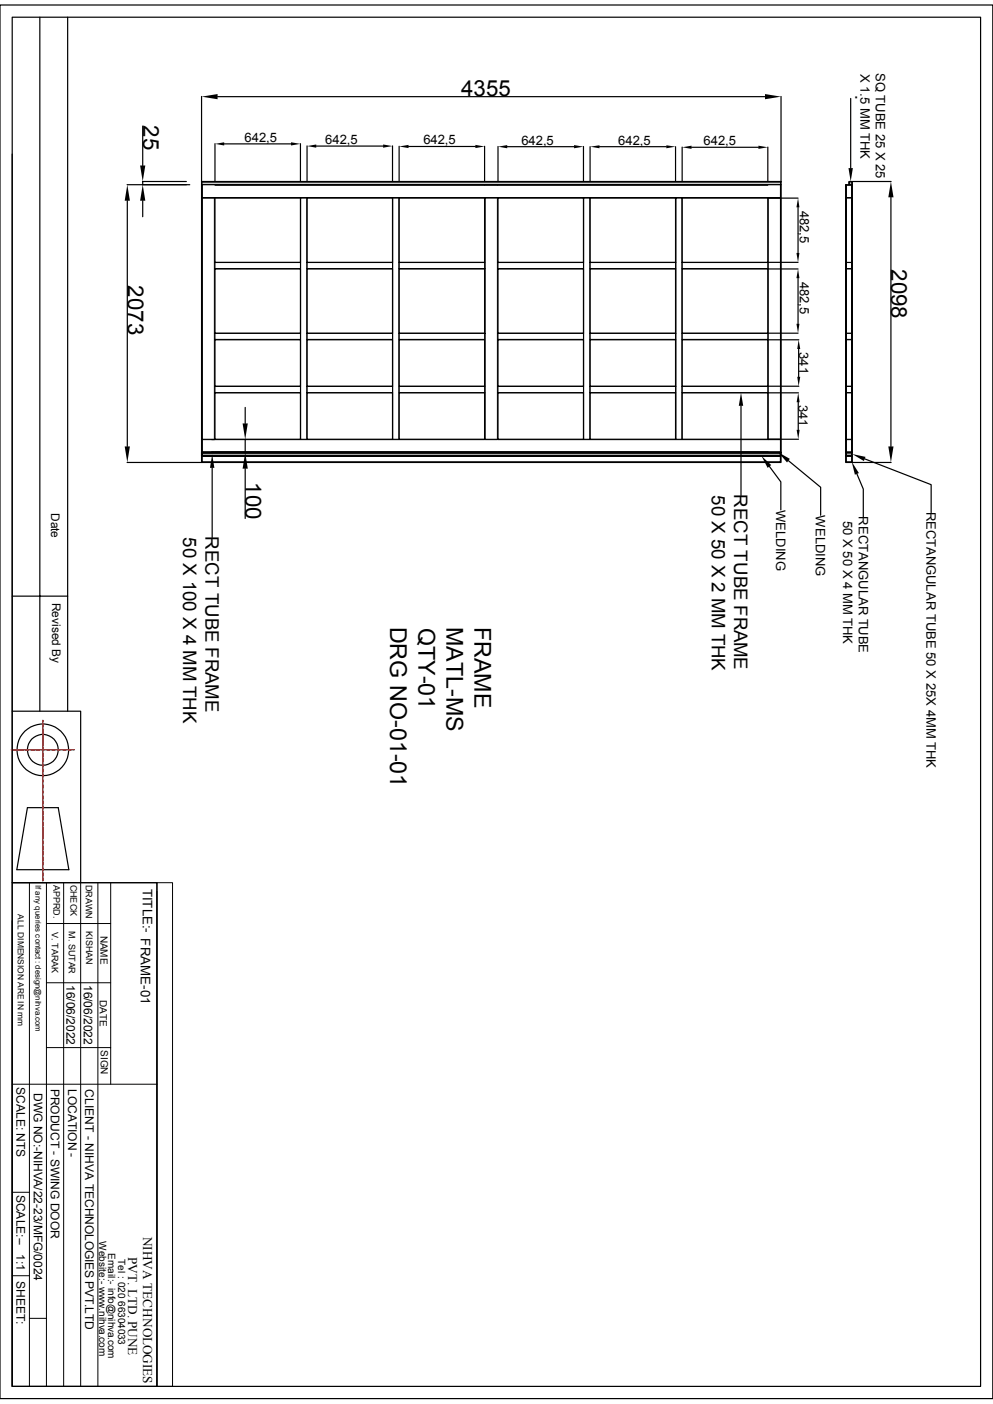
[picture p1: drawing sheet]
<svg xmlns="http://www.w3.org/2000/svg" width="210mm" height="297mm" viewBox="0 0 210 297" stroke-linecap="round" stroke-linejoin="round" font-family="sans-serif">
<g fill="none" stroke="#000" stroke-width=".25">
<path d="M0 1.1h210v294.8h-210zM2.6 3.6h204.8v289.7h-204.8zM8.4 3.6v146.9M14.3 3.6v146.9M2.6 32.6v117.9h14.5v36.2M26.9 39.1h13.2M30.1 38.4h9.3M30.2 26.7v8.3M30.2 38.4v.7M42.6 38.5h122.6v.6M42.6 38.4l122.6 .1M42.6 20.4v18.7"/>
<path d="M42.7 39.1h122.4v56.5h-122.4zM42.7 39.1l-.1 56.6M45.5 30.4v8M46 20.4h115.8M47.4 30.4h14.2M63.5 30.4v8M64.9 30.9v7.5M66.9 30.9h14.1M83 30.9v7.5M84.4 30.9v7.5M86.4 31h14.1M102.5 30.9v7.5"/>
<path d="M105.3 31v7.4M107.3 31h14.1M123.4 31v7.4M124.8 31v7.4M126.8 31h14.1M142.9 31v7.4M144.3 31.1v7.3M146.3 31.2h14.1M162.4 31.1v7.2M165.1 39.1l.1 56.6M165.2 20.4v18M178.9 39.1v56.5"/>
<path d="M179.6 38.4h.6v.6M179.6 38.4l-.1 .7h-.6M179.9 20.8v14.8M180.2 38.4l-.6 .1v.5h.6v56.7h-1.3v-56.6M180.3 38.4h8.2M180.3 38.5v57.1M26.9 42.5v51.9M30.2 42.5v3.3M42.8 41.9h20.7v13.6h-18v-13.6M45.5 56.9h18v13.6h-18zM64.9 41.9h18.1v13.6h-18.1zM64.9 56.9h18.1v13.6h-18.1z"/>
<path d="M84.4 41.9h18.1v13.6h-18.1zM84.4 56.9h18.1v13.6h-18.1zM105.3 41.9h18.1v13.6h-18.1zM105.3 56.9h18.1v13.6h-18.1zM124.8 41.9h18.1v13.6h-18.1zM124.8 56.9h18.1v13.6h-18.1zM144.3 56.9h18.1v13.6h-18.1zM162.4 56.9h6.4M162.4 55.5h6.4M165.1 41.9h-20.8v13.6h18.1v-13.6h6.4M168.8 43.9v9.6M168.8 58.8v9.7"/>
<path d="M188.4 41.7v52.7M45.5 71.9h18v9.8h-18zM64.9 71.9h18.1v9.8h-18.1zM84.4 71.9h18.1v9.8h-18.1zM105.3 71.9h18.1v9.8h-18.1zM124.8 71.9h18.1v9.8h-18.1zM144.3 71.9h18.1v9.8h-18.1zM162.4 70.5h6.4M162.4 71.9h6.6M168.9 73.8v5.9M26.9 97.8h15.7M42.6 95.7h122.6v2.1h-122.6z"/>
<path d="M42.6 96.4h122.6v-.7h-122.6v.7h122.5M42.7 95.6l-.1 .1h122.6M42.8 95.8h122.3v.5h-122.3zM44.9 99v14.7M45.5 83.1h18v9.8h-18zM51.8 93h.2M51.8 95.8h.2M51.9 86.2v3.4M51.9 93v2.8M51.9 99.1v10.6M64.9 83.1h18.1v9.8h-18.1zM84.4 83.1h18.1v9.8h-18.1z"/>
<path d="M105.3 83.1h18.1v9.8h-18.1zM124.8 83.1h18.1v9.8h-18.1zM156.7 85.9v18.9M162.4 92.9v-9.8h-18.1v9.8h24.6M162.4 81.7h6.6M162.4 83.1h6.5M162.7 98.7l2.4 3.2v6M165.1 96.3v-.5h-122.3v1.9h122.3v-1.2h-122.5M165.1 95.6l.1 .1M166.8 97.5l6.8 5.6v5.9M168.8 85.1v5.8M178.9 95.7h1.4v.7h-1.4z"/>
<path d="M178.9 96.4h1.4v1.4h-1.4zM178.9 95.6v.1M179 95.8h1.1v.5h-1.1zM179 96.5h1.1v1.2h-1.1zM180.2 95.6v.1M180.3 97.8h8.2M182.9 97.1l14 5.4v6M181.2 100.2l1.4 3.3v5.9M2.6 126.1h11.7M2.6 150.5v36.2M5.8 170.9h6.5l2.3 13.1h-11zM2.6 186.7h30.6v106.6h-30.6z"/>
<path d="M2.6 194.8v98.5"/>
<circle cx="9.1" cy="158.6" r="5.5"/>
<circle cx="9.1" cy="158.6" r="3.3"/>
</g>
<g fill="none" stroke="#000" stroke-width=".21">
<path d="M42.6 38.4l.1 57.2h122.4l.1-57.2M42.6 39h122.6M42.6 38.5h122.6M42.8 39.1v56.6M45.5 39.2h57M102.6 39.2h2.6M105.3 39.2h57.1M165.1 39.1v56.6M178.9 39.1v56.6M179 39.2h1.1M179 39.1v56.6M179.5 39.1h.6v56.6"/>
<path d="M180.2 38.4v.1M180.2 39v56.7M42.7 41.8h59.8M45.3 41.8v30M45.5 55.5h18v1.3h-18zM63.6 56.9v14.9M64.9 56.8v-14.9h-1.3v14.9M64.9 56.9v14.9M64.9 55.5h18.1v1.3h-18.1zM83.1 56.9v14.9M84.4 56.9v14.9M84.4 55.5h18.1v1.3h-18.1v-14.9h-1.3v14.9"/>
<path d="M102.6 41.8h2.6M102.6 56.9v14.9M105.2 56.8v-14.9h-2.6v14.9M105.2 56.9v14.9M105.3 55.5h18.1v1.3h-18.1zM105.3 41.8h59.8M123.4 56.9v14.9M124.8 56.8v-14.9h-1.4v14.9M124.8 56.9v14.9M124.8 55.5h18.1v1.3h-18.1zM143 56.8v-14.9h1.2v14.9M143 56.9v14.9"/>
<path d="M144.2 56.9v14.9M144.3 55.5h18.1v1.3h-18.1zM162.5 41.8v15M162.5 56.9v36.1M178.9 55.5h1.4M178.9 41.9h1.4M178.9 56.9h1.4M178.9 56.8h1.3M179 41.8h1.1M45.3 71.9v21M45.5 70.5h18v1.3h-18zM63.6 71.9v11.2"/>
<path d="M64.9 71.9v21h-1.3v-9.8M64.9 70.5h18.1v1.3h-18.1zM83.1 71.9v11.2M84.4 71.9v21h-1.3v-9.8M84.4 70.5h18.1v1.3h-18.1zM102.6 71.9v11.2M105.2 71.9v21h-2.6v-9.8M105.3 70.5h18.1v1.3h-18.1zM123.4 71.9v21h1.4v-21M124.8 70.5h18.1v1.3h-18.1zM143 71.9v11.2M144.2 71.9v21h-1.2v-9.8"/>
<path d="M144.3 70.5h18.1v1.3h-18.1zM178.9 71.9h1.4M178.9 70.5h1.4M178.9 70.5h1.3v1.3h-1.3zM42.7 93h59.8M42.8 92.9h2.7M45.3 95.6h-.6v.1M45.5 81.7h18v1.4h-18zM45.5 95.6h57M64.9 81.7h18.1v1.4h-18.1zM84.4 81.7h18.1v1.4h-18.1zM102.6 93h2.6"/>
<path d="M102.6 95.6h2.6M105.3 81.7h18.1v1.4h-18.1zM105.3 93h59.8M105.3 95.6h57.1M124.8 81.7h18.1v1.4h-18.1zM144.3 81.7h18.1v1.4h-18.1zM162.5 95.6v.1M178.9 81.7h1.4M178.9 83.1h1.4M178.9 92.9h1.4M178.9 83.1h1.3M178.9 81.7h1.3"/>
<path d="M179 93h1.1M179 95.6h1.1M2.6 186.7h30.6M6.2 186.7v106.6M9.8 195.4h13.6M9.8 186.7v106.6M13.5 186.7v106.6M17.1 186.7v106.6M20.7 186.7v106.6M23.4 186.7v42.7M33.2 186.7h3.3v106.6h-3.3zM33.2 188.6v104.7"/>
<path d="M9.8 207.9h13.6M2.6 229.4h30.6M9.8 221.6h13.6M2.6 252.2h3.6M2.6 269.9h3.6M6.2 278.9h3.6"/>
</g>
<g fill="#000">
<path d="M42.6 20.4l3.4-.5v1.1zM161.8 19.9l3.4 .5-3.4 .6zM29.6 35h1.1l-.5 3.4zM45.5 30.4l1.9-.3v.7zM61.6 30.1l1.9 .3-1.9 .4zM64.9 30.9l2-.3v.6zM81 30.6l2 .3-2 .3zM84.4 31l2-.4v.7zM100.5 30.6l2 .4-2 .3zM105.3 31l2-.3v.7zM121.4 30.7l2 .3-2 .4zM124.8 31l2-.3v.7z"/>
<path d="M140.9 30.7l2 .3-2 .4zM144.3 31.2l2-.4v.7zM160.4 30.8l2 .4-2 .3zM179.5 35.6h.9l-.5 2.8zM26.9 39.1l.6 3.4h-1.1zM30.2 39.1l.5 3.4h-1.1zM168.8 56.9l.3 1.9h-.7zM168.8 41.9l.3 2h-.7zM168.4 53.5h.7l-.3 2zM188.4 38.4l.6 3.3h-1.1zM168.4 68.5h.7l-.3 2zM168.9 71.9l.3 1.9h-.6z"/>
<path d="M168.6 79.7h.6l-.3 2zM26.4 94.4h1.1l-.6 3.4zM44.9 96.1l.4 2.9h-.9zM51.3 89.6h1.1l-.5 3.4zM51.9 95.8l.5 3.3h-1.1zM156.7 83.1l.5 2.8h-.9zM161 96.4l2.1 2-.8 .6zM164.6 95.7l2.4 1.4-.5 .7zM168.8 83.1l.3 2h-.6zM168.5 90.9h.6l-.3 2zM180.3 96.1l2.7 .5-.3 .9zM187.9 94.4h1.1l-.6 3.4z"/>
<path d="M180.1 97.7l1.6 2.4-.9 .3z"/>
</g>
<g fill="none" stroke="#f00" stroke-width=".25">
<path d="M2.4 158.6h2.8M6.3 158.6h-1.1M7.5 158.6h-1.1M8.6 158.6h-1.1M9.1 153.1v.8M9.1 154.3v1.1M9.1 155.4v1.1M9.1 156.5v1.1M9.1 158v.7M9.1 159.1v.8M9.1 153.1h.1M9.1 154.2h.1"/>
<path d="M9.1 156.5h.1M9.1 158.8h.1M9.1 159.9h.1M9.1 152.8v.2M9.1 153.9v.3M9.1 158.8v.3M9.1 160v.2M9.1 152.4v.3M9.1 157.6v.3M9.8 158.6h-1.1M9.8 158.6h.8M10.6 158.6h1.1"/>
<path d="M11.8 158.6h.3M12.1 158.6h.8M12.9 158.6h.3M13.3 158.6h.7M14.1 158.6h.3M15.5 158.6h-1.1M15.5 158.6h.2M9.1 163.7v1.1M9.1 169.4v1.1M9.1 160.3v.8M9.1 161.4v.8M9.1 164.8v.8"/>
<path d="M9.1 167.1v.8M9.1 168.3v.7M9.1 170.6v.7M9.1 172.8v.8M9.1 174v.8M9.1 175.1v1.1M9.1 176.3v1M9.1 177.7v.8M9.1 178.9v.7M9.1 162.2h.1M9.1 170.5h.1M9.1 172.8h.1"/>
<path d="M9.1 173.9h.1M9.1 176.2h.1M9.1 177.4h.1M9.1 179.7h.1M9.1 161.1v.3M9.1 162.3v1M9.1 163.4v.3M9.1 165.7v1.1M9.1 166.8v.3M9.1 167.9v.3M9.1 169.1v.3M9.1 171.4v.2"/>
<path d="M9.1 172.5v.3M9.1 173.7v.2M9.1 174.8v.3M9.1 177.4v.3M9.1 178.6v.2M9.1 179.7v1.1M9.1 171.7v.8M9.1 183.4v1.1M9.1 181.1v.8M9.1 182.3v.7M9.1 184.6v.7M9.1 181.9h.1"/>
<path d="M9.1 182v.2M9.1 183.1v.3M9.1 185.4v1M9.1 180.8v.3"/>
</g>
<g font-size="4.9">
<text x="82.6" y="132.6" transform="rotate(90 82.6 132.6)">DRG NO-01-01</text>
<text x="88.5" y="132.8" transform="rotate(90 88.5 132.8)">QTY-01</text>
<text x="94.4" y="132.6" transform="rotate(90 94.4 132.6)">MATL-MS</text>
<text x="100.3" y="132.6" transform="rotate(90 100.3 132.6)">FRAME</text>
</g>
<g font-size="4.7">
<text x="97.5" y="20.4">4355</text>
<text x="30.3" y="26.5" transform="rotate(90 30.3 26.5)">25</text>
<text x="188.5" y="56.9" transform="rotate(90 188.5 56.9)">2098</text>
<text x="27" y="60.4" transform="rotate(90 27 60.4)">2073</text>
<text x="51.9" y="102" transform="rotate(90 51.9 102)">100</text>
</g>
<g font-size="3.9">
<text x="181.3" y="21.1" transform="rotate(-90 181.3 21.1)">.</text>
<text x="150.6" y="104.7" transform="rotate(90 150.6 104.7)">50 X 50 X 2 MM THK</text>
<text x="155.3" y="104.6" transform="rotate(90 155.3 104.6)">RECT TUBE FRAME</text>
<text x="38.7" y="113.6" transform="rotate(90 38.7 113.6)">50 X 100 X 4 MM THK</text>
<text x="43.4" y="113.5" transform="rotate(90 43.4 113.5)">RECT TUBE FRAME</text>
</g>
<g font-size="2.8">
<text x="182" y="15.6" transform="rotate(90 182 15.6)">X 1.5 MM THK</text>
<text x="185.2" y="15.5" transform="rotate(90 185.2 15.5)">SQ TUBE 25 X 25</text>
<text x="51.7" y="30">642,5</text>
<text x="68.8" y="30.5">642,5</text>
<text x="89.5" y="30.6">642,5</text>
<text x="110.3" y="30.6">642,5</text>
<text x="130.8" y="30.6">642,5</text>
<text x="148.8" y="30.8">642,5</text>
<text x="169.2" y="44.6" transform="rotate(90 169.2 44.6)">482,5</text>
<text x="169.2" y="59.6" transform="rotate(90 169.2 59.6)">482,5</text>
<text x="169" y="74.5" transform="rotate(90 169 74.5)">341</text>
<text x="168.9" y="85.6" transform="rotate(90 168.9 85.6)">341</text>
<text x="164.2" y="107.9" transform="rotate(90 164.2 107.9)">WELDING</text>
<text x="172.5" y="109" transform="rotate(90 172.5 109)">WELDING</text>
<text x="178.3" y="110.2" transform="rotate(90 178.3 110.2)">50 X 50 X 4 MM THK</text>
<text x="181.6" y="109.2" transform="rotate(90 181.6 109.2)">RECTANGULAR TUBE</text>
<text x="196" y="108.3" transform="rotate(90 196 108.3)">RECTANGULAR TUBE 50 X 25X 4MM THK</text>
<text x="30.2" y="188" transform="rotate(90 30.2 188)">TITLE:- FRAME-01</text>
<text x="30.3" y="261.6" transform="rotate(90 30.3 261.6)">NIHVA TECHNOLOGIES</text>
<text x="27.1" y="265.9" transform="rotate(90 27.1 265.9)">PVT. LTD. PUNE</text>
</g>
<g font-size="2.5">
<text x="10.8" y="108.5" transform="rotate(90 10.8 108.5)">Date</text>
<text x="11" y="127.5" transform="rotate(90 11 127.5)">Revised By</text>
<text x="14.1" y="208.4" transform="rotate(90 14.1 208.4)">16/06/2022</text>
<text x="17.7" y="208.3" transform="rotate(90 17.7 208.3)">16/06/2022</text>
<text x="3.5" y="230" transform="rotate(90 3.5 230)">SCALE: NTS</text>
<text x="7.2" y="231.2" transform="rotate(90 7.2 231.2)">DWG NO:-NIHVA/22-23/MFG/0024</text>
<text x="10.8" y="230.3" transform="rotate(90 10.8 230.3)">PRODUCT - SWING DOOR</text>
<text x="14.4" y="230.3" transform="rotate(90 14.4 230.3)">LOCATION -</text>
<text x="18" y="230.4" transform="rotate(90 18 230.4)">CLIENT - NIHVA TECHNOLOGIES PVT.LTD</text>
<text x="3.5" y="252.7" transform="rotate(90 3.5 252.7)">SCALE:--</text>
<text x="3.5" y="265.3" transform="rotate(90 3.5 265.3)">1:1</text>
<text x="3.5" y="271" transform="rotate(90 3.5 271)">SHEET:</text>
</g>
<g font-size="2.1">
<text x="21.3" y="197.9" transform="rotate(90 21.3 197.9)">NAME</text>
<text x="21.1" y="211.5" transform="rotate(90 21.1 211.5)">DATE</text>
<text x="21.3" y="222.1" transform="rotate(90 21.3 222.1)">SIGN</text>
<text x="21" y="262.6" transform="rotate(90 21 262.6)">Website:- www.nihva.com</text>
<text x="22.9" y="265" transform="rotate(90 22.9 265)">Email:- info@nihva.com</text>
<text x="25" y="266.3" transform="rotate(90 25 266.3)">Tel : 020 66304033</text>
</g>
<g font-size="1.9">
<text x="11.3" y="187.2" transform="rotate(90 11.3 187.2)">APPRD.</text>
<text x="14.9" y="187.1" transform="rotate(90 14.9 187.1)">CHECK</text>
<text x="18.1" y="187.2" transform="rotate(90 18.1 187.2)">DRAWN</text>
<text x="11" y="197.1" transform="rotate(90 11 197.1)">V. TARAK</text>
<text x="14.6" y="196.9" transform="rotate(90 14.6 196.9)">M. SUTAR</text>
<text x="18.2" y="197" transform="rotate(90 18.2 197)">KISHAN</text>
</g>
<text font-size="1.8" x="3.8" y="193.4" transform="rotate(90 3.8 193.4)">ALL DIMENSION ARE IN mm</text>
<text font-size="1.7" x="7.5" y="187.2" transform="rotate(90 7.5 187.2)">If any queries contact : design@nihva.com</text>
</svg>
